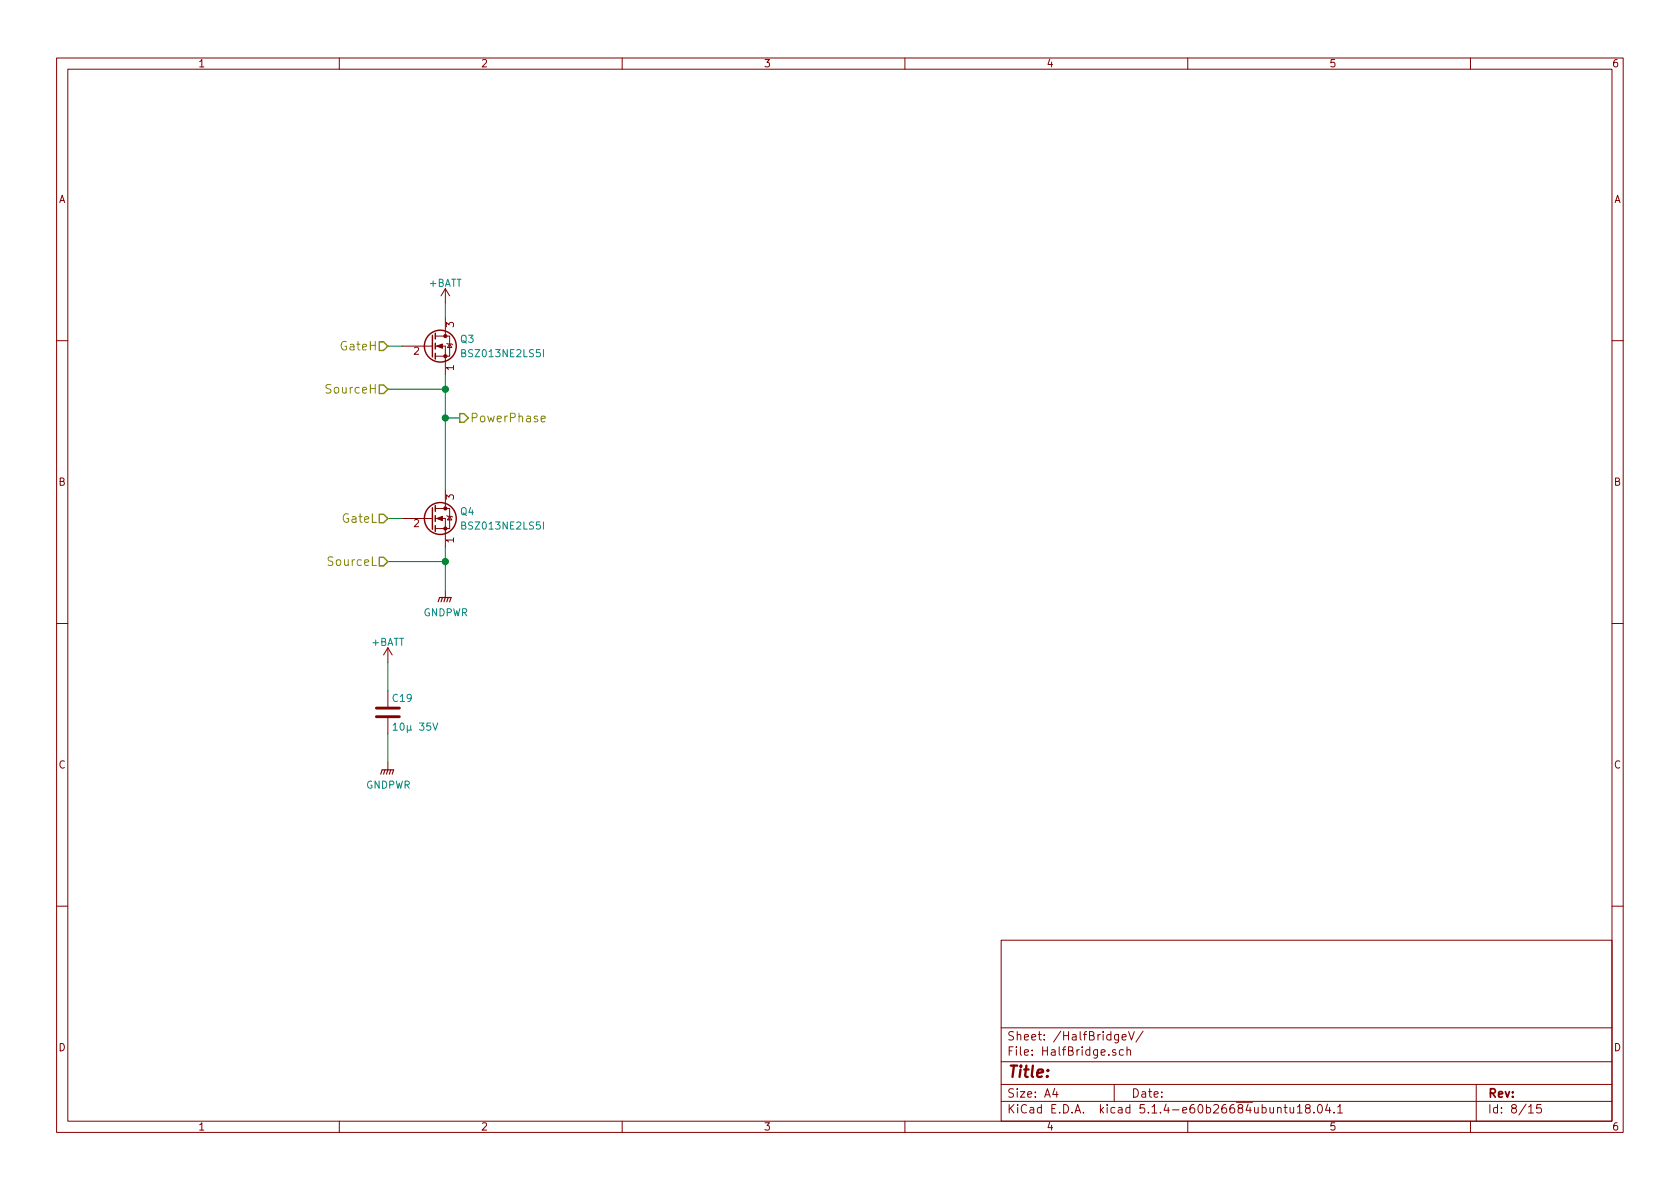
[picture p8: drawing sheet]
<svg xmlns="http://www.w3.org/2000/svg" width="297mm" height="210mm" viewBox="0 0 297 210" stroke-linecap="round" stroke-linejoin="round" font-family="sans-serif">
<g fill="none" stroke="#840000" stroke-width=".18">
<path d="M10 10.3h277v189.9h-277zM12 12.2h273v186.1h-273zM60 10.3v1.9M110 10.3v1.9M160 10.3v1.9M210 10.3v1.9M260 10.3v1.9M77 59.4h1.7M78.7 59.4h.8v3.6h-2.5M78.7 51l-.7 1.3M78.7 51v2.6M78.7 56.1v3.3"/>
<path d="M78.7 51l.8 1.3M10 60.2h2M71.1 61.2h5.1M76.3 61.2h.2M77 61.2h1.7v5.1M79 60.7l.1 .1h.8l.1 .2M79.5 60.8l.4 .7h-.8zM285 60.2h2M71.1 91.7h5.1M76.3 91.7h.2M77 91.7h1.7v5.1M77 89.9h1.7"/>
<path d="M78.7 89.9h.8v3.6h-2.5M78.7 86.6v3.3M79 91.2l.1 .1h.8l.1 .1M79.5 91.3l.4 .6h-.8zM10 110.3h2M68.6 114.5v2.6M68.6 114.5l-.8 1.3M68.6 114.5l.7 1.3M78.7 104.4v1.3M285 110.3h2M68.6 122.2v2.8M68.6 127v2.8"/>
<path d="M68.6 134.9v1.2M10 160.2h2M177 166.3h108v32h-108zM285 160.2h2M60 198.3v1.9M110 198.3v1.9M160 198.3v1.9M177 194.8h108M177 191.8h108M177 187.8h108M177 181.8h108M186.5 192.5l-.4 1h1"/>
<path d="M186.8 193v1M197 191.8v3M197.3 185.7l-.4-.1-.2 .2 .1 .2 .5 .2v.3h-.6M197.8 182.9v1.2l-.3 .3-.4-.1M197.8 183l-.5-.1-.2 .3 .1 .6h.6M198.4 183.4l.7-.1v-.3l-.5-.1-.2 .2 .1 .7h.6M198.6 185.7l-.4-.1-.3 .3 .1 .6 .2 .1 .4-.1M199.3 185.7l.2-.1 .3 .1 .1 .9M199.3 185.1v1.5M199.5 182.4l.6 1.5 .5-1.5M202.1 182.3l-1.3 2M210 198.3v1.9"/>
<path d="M225.9 196l.2-.2 .3 .1 .1 .9M227 195.8h.6M227.2 195.3v1.3l.4 .2M228.1 195.8l.1 .9 .3 .1 .2-.1M228.7 195.8v1M229.4 195.8l.4-.5v1.5M229.4 196.8h.8M231.1 196l-.3-.3 .1-.3a.48 .48 0 0 1 .7 .1l-.1 .4a.52 .52 0 0 0-.6 .2 .52 .52 0 0 0 0 .6l.5 .1 .2-.1v-.4l-.2-.3M232.3 196.7v.1M233.1 195.4l.2-.1a.8 .8 0 0 1 .5 .8 .8 .8 0 0 1-.5 .7 1 1 0 0 1-.2-1.4zM234.7 195.2l-.3 1.1h.9M235.1 195.8v1"/>
<path d="M235.9 196.7v.1M236.5 195.8l.4-.5v1.5M236.5 196.8h.9M260 198.3v1.9M261 191.8v6.5M270.3 195.8l.4-.5v1.5M270.3 196.8h.8M272.5 195.3h-.7l-.1 .7 .2-.1 .5 .1 .1 .2v.5l-.2 .1-.6-.1"/>
</g>
<path d="M66.5 126.7h4.1M66.5 125.2h4.1" fill="none" stroke="#840000" stroke-width=".51"/>
<path d="M96.1 61.8v1.3M96.1 92.3v1.3M69.5 128.2l.4-.3v1.2M69.5 129.1h.8M76.5 127.9l.5 1.2 .4-1.2" fill="none" stroke="#008484" stroke-width=".18"/>
<path d="M77.5 106.4l.2-.7h2.1l-.3 .7M78.2 105.7l-.2 .7M78.7 105.7l-.2 .7M79.2 105.7l-.2 .7M67.3 136.9l.3-.8h2l-.3 .8M68.1 136.1l-.3 .8M68.6 136.1l-.3 .8M69.1 136.1l-.3 .8" fill="none" stroke="#840000" stroke-width=".2"/>
<g fill="none" stroke="#840000" stroke-width=".25">
<path d="M76.5 59.3v3.8M77 58.9v1M77 60.7v1M77 62.5v1M76.5 89.8v3.8M77 89.4v1M77 91.2v1M77 93v1"/>
<circle cx="77.9" cy="61.2" r="2.82"/>
<circle cx="77.9" cy="91.7" r="2.82"/>
</g>
<g fill="#840000" stroke="#840000" stroke-width=".18">
<path d="M77.2 61.2l1-.4v.8z"/>
<path d="M77.2 91.7l1-.4v.8z"/>
<circle cx="78.7" cy="63" r=".28"/>
<circle cx="78.7" cy="59.4" r=".28"/>
<circle cx="78.7" cy="93.5" r=".28"/>
<circle cx="78.7" cy="89.9" r=".28"/>
</g>
<path d="M78.7 53.6v2.5M68.6 68.8h10.1M68.6 61.2h2.5M78.7 66.3v20.3M78.7 73.9h2.6M68.6 99.3h10.1M68.6 91.7h2.5M78.7 96.8v7.6M68.6 117.1v5.1M68.6 129.8v5.1" fill="none" stroke="#008400" stroke-width=".18"/>
<path d="M95.7 74.1l.7-.2-.1-.2-.4-.1-.2 .2 .1 .7h.5" fill="none" stroke="#848400" stroke-width=".18"/>
<path d="M67.1 68.1h.7l.8 .7-.8 .8h-.7zM67.1 60.4h.7l.8 .8-.8 .8h-.7zM81.3 73.1h.7l.8 .8-.8 .8h-.7zM67.1 98.5h.7l.8 .8-.8 .8h-.7zM67.1 90.9h.7l.8 .8-.8 .8h-.7z" fill="none" stroke="#848400" stroke-width=".25"/>
<g fill="#008400" stroke="#008400" stroke-width=".25">
<circle cx="78.7" cy="68.8" r=".51"/>
<circle cx="78.7" cy="99.3" r=".51"/>
<circle cx="78.7" cy="73.9" r=".51"/>
</g>
<text font-size="2.8" fill="#840000" x="178" y="190.5">Title:</text>
<g font-size="2.1" fill="#848400">
<text x="60.6" y="62">GateH</text>
<text x="58.1" y="69.6">SourceH</text>
<text x="83.1" y="74.7">PowerPhase</text>
<text x="60.8" y="92.5">GateL</text>
<text x="58.3" y="100.1">SourceL</text>
</g>
<g font-size="2.1" fill="#840000">
<text x="178" y="184">Sheet: /HalfBridgeV/</text>
<text x="178" y="186.7">File: HalfBridge.sch</text>
<text x="178" y="196.9">KiCad E.D.A. kicad 5.1.4-e60b26684ubuntu18.04.1</text>
<text x="178" y="194.1">Size: A4</text>
<text x="200" y="194.1">Date:</text>
<text x="263" y="194.1">Rev:</text>
<text x="263" y="196.9">Id: 8/15</text>
</g>
<g font-size="1.8" fill="#840000">
<text x="35" y="11.9">1</text>
<text x="85" y="11.9">2</text>
<text x="135" y="11.9">3</text>
<text x="185" y="11.9">4</text>
<text x="235" y="11.9">5</text>
<text x="285" y="11.9">6</text>
<text x="10.4" y="35.9">A</text>
<text x="285.4" y="35.9">A</text>
<text x="80.3" y="57.9" transform="rotate(-90 80.3 57.9)">3</text>
<text x="73.2" y="62.7">2</text>
<text x="80.3" y="65.5" transform="rotate(-90 80.3 65.5)">1</text>
<text x="10.4" y="85.9">B</text>
<text x="80.3" y="88.4" transform="rotate(-90 80.3 88.4)">3</text>
<text x="285.4" y="85.9">B</text>
<text x="73.2" y="93.2">2</text>
<text x="80.3" y="96" transform="rotate(-90 80.3 96)">1</text>
<text x="10.4" y="135.9">C</text>
<text x="285.4" y="135.9">C</text>
<text x="10.4" y="185.9">D</text>
<text x="285.4" y="185.9">D</text>
<text x="35" y="199.9">1</text>
<text x="85" y="199.9">2</text>
<text x="135" y="199.9">3</text>
<text x="185" y="199.9">4</text>
<text x="235" y="199.9">5</text>
<text x="285" y="199.9">6</text>
</g>
<g font-size="1.8" fill="#008484">
<text x="75.9" y="50.7">+BATT</text>
<text x="81.5" y="60.6">Q3</text>
<text x="82" y="63.2">BSZ013NE2LS5I</text>
<text x="81.5" y="91.1">Q4</text>
<text x="82" y="93.6">BSZ013NE2LS5I</text>
<text x="74.8" y="109">GNDPWR</text>
<text x="65.7" y="114.2">+BATT</text>
<text x="69.5" y="124.1">C19</text>
<text x="70.6" y="129.2">10 35V</text>
<text x="64.7" y="139.5">GNDPWR</text>
</g>
</svg>
